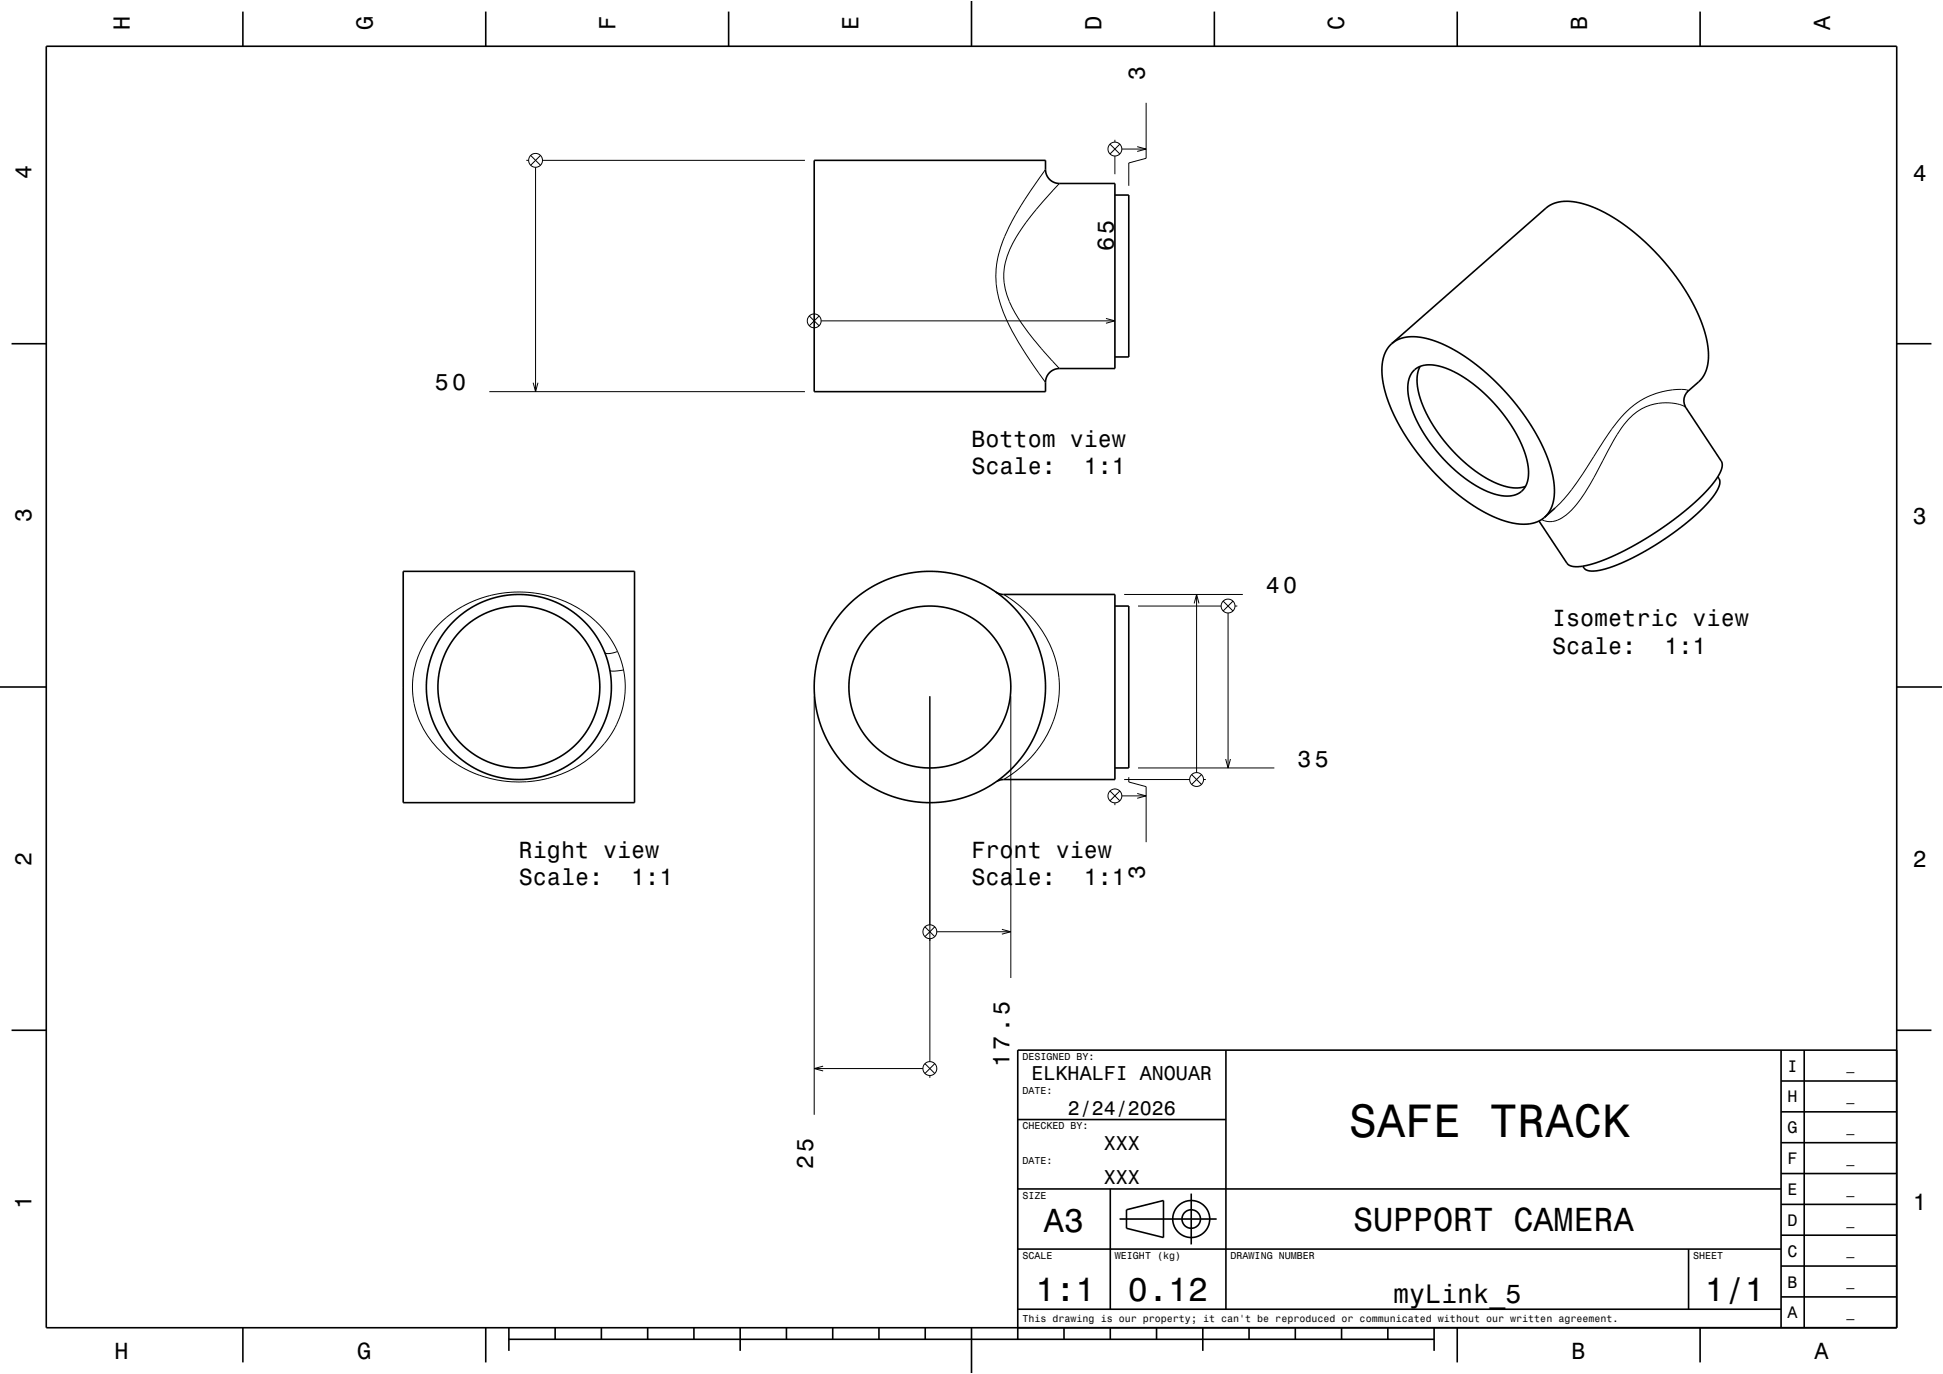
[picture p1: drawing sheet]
<svg xmlns="http://www.w3.org/2000/svg" width="420mm" height="297mm" viewBox="0 0 420 297" stroke-linecap="round" stroke-linejoin="round" font-family="sans-serif">
<g fill="none" stroke="#000" stroke-width=".22">
<path d="M113.8 34.7h.5M114.7 33.6l2.1 2.1M115.8 36.2v48.5M116.8 33.6l-2.1 2.1M117.3 34.7h56.7M226 36.7l-3.2 4.5-2.9 4.6a31 31 0 0 0-4.6 12.3 23.7 23.7 0 0 0 3.5 13.5l2.8 4.6 4.4 6.5M229 39.7l-5.6 6.3a38.7 38.7 0 0 0-5.7 9.3 13.9 13.9 0 0 0 1.7 12.3 66.3 66.3 0 0 0 6.7 8.9l2.9 3.2M239.9 31.2l2.2 2.1M241 30.2v.5M241 33.7v4M242.1 31.2l-2.2 2.1M242.5 32.2h5.2"/>
<path d="M245.8 31.7l1.9 .5-1.9 .5M247.7 22.2v12l-3.7 1v5M174.9 68.3l2.2 2.1M177.1 68.3l-2.2 2.1M177.5 69.4h63.5M239.1 68.8l1.9 .6-1.9 .5M105.8 84.7h68.2M115.3 82.7l.5 2 .5-2M364.4 88.2a8.3 8.3 0 0 0-5.8-1 11.2 11.2 0 0 0-8.1 5.3 149.1 149.1 0 0 0-6.8 12.3 18.4 18.4 0 0 1-6.5 7.4 4.1 4.1 0 0 1-4 .1M364.9 84.5l-.3-.2a16.7 16.7 0 0 0-14.8 6.7 121.8 121.8 0 0 0-7.7 11.5l-3.1 4.3-2.9 3M364.9 84.5l-.3 .4M364.9 84.5v.1"/>
<path d="M217 128.5l2 1.3 1.9 1.6 3.1 3.2a22.6 22.6 0 0 1 5 12.6l-.1 3.1-.4 3a22.4 22.4 0 0 1-4.5 9.1l-1.7 1.9a26.7 26.7 0 0 1-5.3 4.2M243 128.5h25.7M246 131h18M258.1 130.4l.6-1.9 .5 1.9M258.7 128.5v38.5M264.4 129.9l2.1 2.2M265.5 132.5v33.5M266.5 129.9l-2.1 2.2M267 131h.5M133.5 140.8l-1.3-2.4-1.6-2.1-1.7-1.9-2.1-1.7a25.2 25.2 0 0 0-21.6-3.8l-2.4 .8-2.7 1.3-2.3 1.5-2.2 1.7a20.5 20.5 0 0 0-5.6 8.8l-.6 2.5-.2 2.8 .1 2.7 .6 2.6a19.7 19.7 0 0 0 5.7 9.1l2.9 2.3 3.2 1.8a25.3 25.3 0 0 0 12.7 2.1l1.8-.2a23.1 23.1 0 0 0 16.1-10.3l.6-1a18.6 18.6 0 0 0 2.2-10.2l-.3-2.4M133.5 140.8l.7 1.9 .6 2.1M133.5 140.8a3 3 0 0 1-2.8 .2"/>
<path d="M134.8 144.8l-.6 .1a4 4 0 0 1-2.4 0M176 150.5v90.5M201 150.5v79M218.5 150.5v60.9M239.9 171l2.2 2.1M241 170.5h.1M241 173.5v.5M242.1 171l-2.2 2.1M242.5 172h5.2M243 168.5h14.2M244 168v1l3.7 1v12M245.8 171.5l1.9 .5-1.9 .6"/>
<path d="M246 166h29.5M257.6 167.4l2.1 2.2M259.7 167.4l-2.1 2.2M260.2 168.5h.5M264.9 164.1l.6 1.9 .5-1.9M199.9 200.3l2.2 2.2M202.1 200.3l-2.2 2.2M202.5 201.4h16M216.6 200.9l1.9 .5-1.9 .5M176 231h23.5M177.9 230.5l-1.9 .5 1.9 .5M199.9 229.9l2.2 2.1"/>
<path d="M201 232.5v.5M202.1 229.9l-2.2 2.1"/>
<circle cx="115.8" cy="34.7" r="1.5"/>
<circle cx="241" cy="32.2" r="1.5"/>
<circle cx="176" cy="69.4" r="1.5"/>
<circle cx="265.5" cy="131" r="1.5"/>
<circle cx="241" cy="172" r="1.5"/>
<circle cx="258.7" cy="168.5" r="1.5"/>
<circle cx="201" cy="201.4" r="1.5"/>
<circle cx="201" cy="231" r="1.5"/>
</g>
<g fill="none" stroke="#000" stroke-width=".35">
<path d="M10 10h400v277h-400zM52.5 2.5v7.5M105 2.5v7.5M157.5 2.5v7.5M210 0v10M262.5 2.5v7.5M315 2.5v7.5M367.5 2.5v7.5M176 34.7h50v2a3 3 0 0 0 3 3h12v40h-12a3 3 0 0 0-3 3v2h-50zM241 42.2h3v35h-3M2.5 74.3h7.5M300.9 74.3l.9-.7 1.1-.5 1.4-.3h1.3l2.7 .4 3.5 1.1 3.8 2.1 3.7 2.6 3.5 3 3.3 3.4 3.1 3.9 2.6 4 1.9 3.7 1.5 4 .7 3.4v3.1l-.3 1.5-.4 1-.6 1.1-.7 .7"/>
<path d="M300.9 74.3l-.8 .8-.6 1.1-.7 2.4v3.1l.7 3.4 1.5 3.8 2.1 4 2.5 3.9 3.1 3.9 3.1 3.2 3.8 3.3 3.7 2.6 3.5 1.9 3.4 1.2 3.1 .4 2.5-.3 1.1-.5 1-.7M300.9 74.3l33.5-29.5 1.4-.8 1.4-.4 1.5-.1 1.8 .2 3 .7 3.2 1.5 3.1 1.8 3.4 2.5 3.6 3.2 3.1 3.3 2.9 3.7 2.2 3.5 1.9 3.6 1.4 3.5 .8 3.3 .2 2.6-.3 2.4-.8 2-.8 1-2.7 2.4a2.79 2.79 0 0 0-.3 3.5l7.7 11.5 .2 1-.7 1.9-2.1 2.8-3 3.1-3.7 3.1-6.1 4.2-6.2 3.6-5.4 2.2-2.2 .6-1.8 .3-1.4-.1-.9-.6-6.1-9.2M307 79.2l-.6 1.4-.1 1.8 .3 2 .6 2.4 1 2.4 1.5 2.6 1.6 2.4 1.9 2.4 2.1 2.1 2.1 2 2.5 1.8 2.4 1.4 2.1 .9 2 .6 1.9 .1 1.5-.4M410 74.3h7.5M305.6 80.1l1.4-.9 1.7-.3 2.1 .2 2.3 .7 2.7 1.4 2.5 1.7 2.5 2.1 2.3 2.3 2.2 2.7 1.9 2.8 1.5 2.9 1.1 2.7 .6 2.6v2.2l-.6 1.8-.9 1.2-1.3 .7-1.7 .3-2.1-.2-2.4-.8-2.3-1.2-2.8-1.9-2.4-2-2.4-2.5-2.2-2.7-1.9-2.8-1.5-2.9-.9-2.5-.6-2.3-.1-2.2 .4-1.7zM336.1 109.8l-2.2 2M371.3 103.1l.5 .9-.2 1.1-.8 1.5-1.3 1.7-2 2.1-2.1 1.9-5.6 4.2-6.2 3.8-3 1.4-2.7 1-2.2 .6-1.7 .1-1.2-.2-.7-.8M87.2 123.5h50v50h-50zM215.3 128l.9 .4 .7 .1h24.1v40h-24l-1.4 .3M241 131h3v35h-3M0 148.5h10M410 148.5h10"/>
<path d="M2.5 222.7h7.5M265 227v56M385 233.7h25M385 227v60M390 227v60M410 222.7h7.5M410 227h-190v62.5M220 257h165M220 242h45M240 257v26M257.5 258v11M385 253.7h25"/>
<path d="M385 247h25M385 240.3h25M220 270h165M242 263.5h21M243.5 261.5l8-2v8l-8-2zM365 270v13M385 273.7h25M385 267h25M385 260.3h25M52.5 287v7.5M105 287v7.5M110 289.5h200"/>
<path d="M110 287v5M120 287v2.5M130 287v2.5M140 287v2.5M150 287v2.5M160 287v5M170 287v2.5M180 287v2.5M190 287v2.5M200 287v2.5M210 287v10M220 283h165"/>
<path d="M230 287v2.5M240 287v2.5M250 287v2.5M260 287v5M270 287v2.5M280 287v2.5M290 287v2.5M300 287v2.5M310 287v5M315 287v7.5M367.5 287v7.5M385 280.3h25"/>
<circle cx="112.2" cy="148.5" r="17.5"/>
<circle cx="112.2" cy="148.5" r="20"/>
<circle cx="201" cy="148.5" r="17.5"/>
<circle cx="201" cy="148.5" r="25"/>
<circle cx="257.5" cy="263.5" r="2"/>
<circle cx="257.5" cy="263.5" r="4"/>
</g>
<path d="M0 0h420v297h-420" fill="none" stroke="#fff" stroke-width=".22"/>
<text font-size="10.1" x="291.6" y="245.7">SAFE TRACK</text>
<g font-size="7.2">
<text x="225.7" y="266.3">A3</text>
<text x="292.5" y="266.1">SUPPORT CAMERA</text>
<text x="223.8" y="281.3">1:1</text>
<text x="243.8" y="281.3">0.12</text>
<text x="368.5" y="281.3">1/1</text>
</g>
<text font-size="5.8" x="301.1" y="281.6">myLink_5</text>
<g font-size="5">
<text x="28.1" y="6.5" transform="rotate(-90 28.1 6.5)">H</text>
<text x="80.6" y="6.5" transform="rotate(-90 80.6 6.5)">G</text>
<text x="133.1" y="6.5" transform="rotate(-90 133.1 6.5)">F</text>
<text x="185.6" y="6.5" transform="rotate(-90 185.6 6.5)">E</text>
<text x="238.1" y="6.5" transform="rotate(-90 238.1 6.5)">D</text>
<text x="290.6" y="6.5" transform="rotate(-90 290.6 6.5)">C</text>
<text x="343.1" y="6.5" transform="rotate(-90 343.1 6.5)">B</text>
<text x="395.6" y="6.5" transform="rotate(-90 395.6 6.5)">A</text>
<text x="247.5" y="17.2" transform="rotate(-90 247.5 17.2)">3</text>
<text x="6.8" y="38.7" transform="rotate(-90 6.8 38.7)">4</text>
<text x="413.5" y="39">4</text>
<text x="240.7" y="54.4" transform="rotate(-90 240.7 54.4)">65</text>
<text x="94" y="84.4">50</text>
<text x="210" y="96.5">Bottom view</text>
<text x="210" y="102.6">Scale:</text>
<text x="234.3" y="102.6">1:1</text>
<text x="6.8" y="112.9" transform="rotate(-90 6.8 112.9)">3</text>
<text x="413.5" y="113.2">3</text>
<text x="273.7" y="128.2">40</text>
<text x="335.5" y="135.3">Isometric view</text>
<text x="335.5" y="141.4">Scale:</text>
<text x="359.8" y="141.4">1:1</text>
<text x="280.5" y="165.7">35</text>
<text x="112.2" y="185.4">Right view</text>
<text x="210" y="185.4">Front view</text>
<text x="6.8" y="187.1" transform="rotate(-90 6.8 187.1)">2</text>
<text x="112.2" y="191.4">Scale:</text>
<text x="136.4" y="191.4">1:1</text>
<text x="210" y="191.4">Scale:</text>
<text x="234.3" y="191.4">1:1</text>
<text x="247.5" y="190.1" transform="rotate(-90 247.5 190.1)">3</text>
<text x="413.5" y="187.4">2</text>
<text x="218.2" y="230.6" transform="rotate(-90 218.2 230.6)">17.5</text>
<text x="175.8" y="252.7" transform="rotate(-90 175.8 252.7)">25</text>
<text x="6.8" y="261.3" transform="rotate(-90 6.8 261.3)">1</text>
<text x="413.5" y="261.6">1</text>
<text x="24.7" y="293.8">H</text>
<text x="77.2" y="293.8">G</text>
<text x="339.7" y="293.8">B</text>
<text x="392.2" y="293.8">A</text>
</g>
<g font-size="4.3">
<text x="223" y="233.5">ELKHALFI ANOUAR</text>
<text x="230.8" y="241">2/24/2026</text>
<text x="238.6" y="248.5">XXX</text>
<text x="238.6" y="256">XXX</text>
</g>
<g font-size="3.6">
<text x="386.4" y="231.6">I</text>
<text x="386.4" y="238.3">H</text>
<text x="386.4" y="245">G</text>
<text x="386.4" y="251.6">F</text>
<text x="386.4" y="258.3">E</text>
<text x="386.4" y="265">D</text>
<text x="386.4" y="271.6">C</text>
<text x="386.4" y="278.3">B</text>
<text x="386.4" y="285">A</text>
</g>
<g font-size="2.9">
<text x="399.1" y="231.4">_</text>
<text x="399.1" y="238">_</text>
<text x="399.1" y="244.7">_</text>
<text x="399.1" y="251.4">_</text>
<text x="399.1" y="258">_</text>
<text x="399.1" y="264.7">_</text>
<text x="399.1" y="271.4">_</text>
<text x="399.1" y="278">_</text>
<text x="399.1" y="284.7">_</text>
</g>
<g font-size="2.2">
<text x="221" y="229.1">DESIGNED BY:</text>
<text x="221" y="236.6">DATE:</text>
<text x="221" y="244.1">CHECKED BY:</text>
<text x="221" y="251.6">DATE:</text>
<text x="221" y="259.1">SIZE</text>
<text x="221" y="272.1">SCALE</text>
<text x="241" y="272.1">WEIGHT (kg)</text>
<text x="266" y="272.1">DRAWING NUMBER</text>
<text x="366" y="272.1">SHEET</text>
<text x="221" y="285.8">This drawing is our property; it can't be reproduced or communicated without our written agreement.</text>
</g>
</svg>
